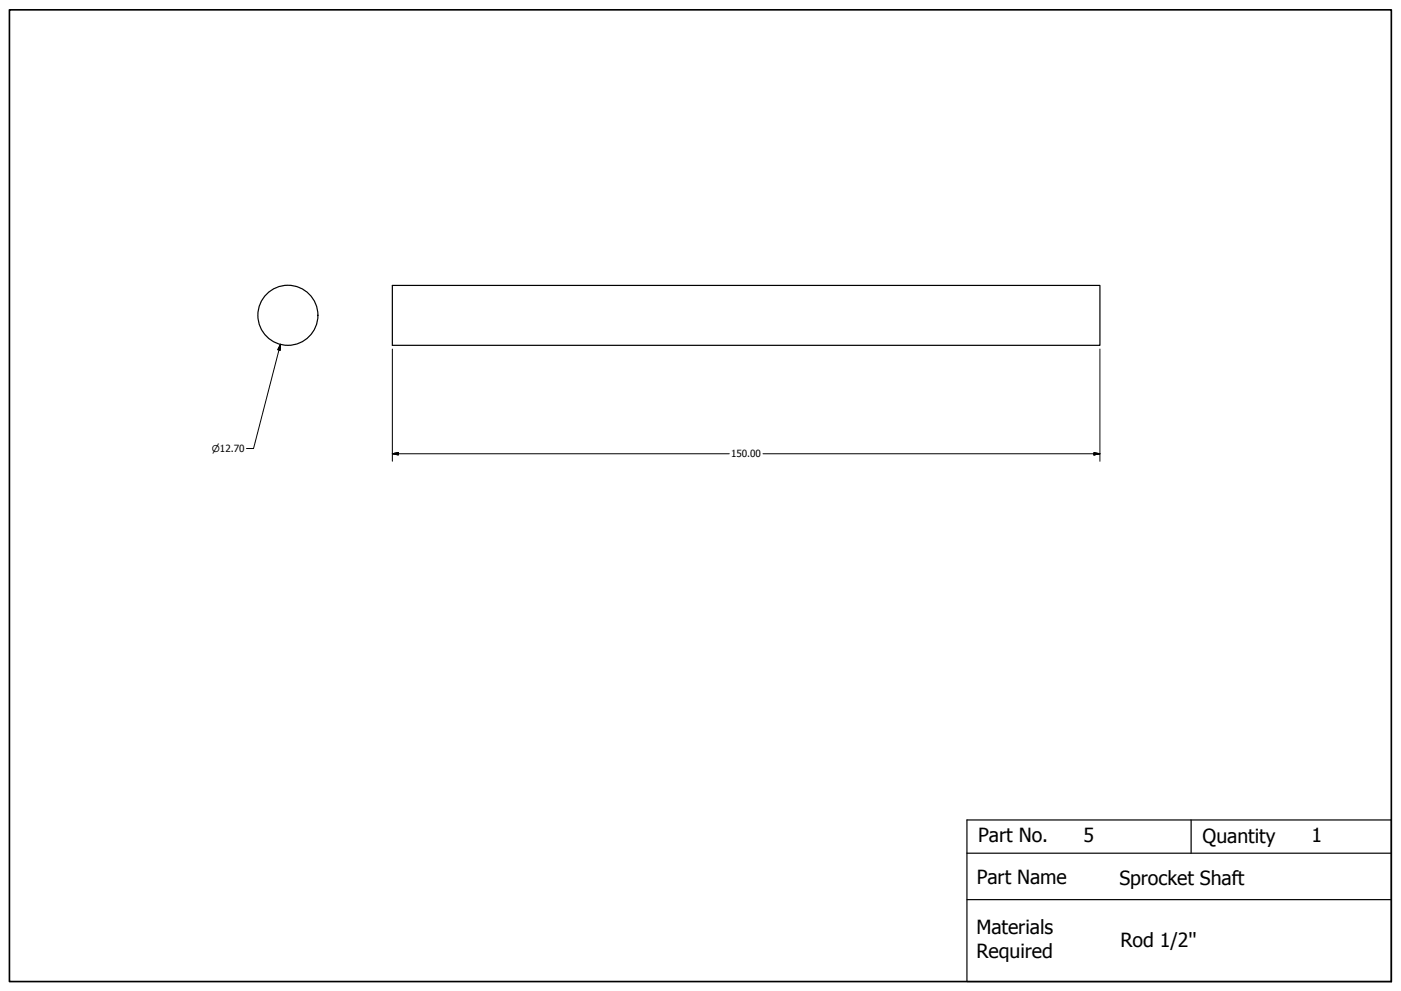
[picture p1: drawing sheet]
<svg xmlns="http://www.w3.org/2000/svg" width="594mm" height="420mm" viewBox="0 0 594 420" stroke-linecap="round" stroke-linejoin="round" font-family="sans-serif">
<!-- layer: Visible (ANSI) -->
<g fill="none" stroke="#000" stroke-width=".51">
<path d="M166.4 121h300v25.4h-300z"/>
<circle cx="122.1" cy="133.7" r="12.7"/>
</g>
<!-- layer: Title (ANSI) -->
<path d="M410 347.6h180v68.6h-180zM505.1 347.6v14.1M410 361.7h180M410 381.4h180" fill="none" stroke="#000" stroke-width=".51"/>
<!-- layer: Border (ANSI) -->
<path d="M4 4.2h586v412h-586z" fill="none" stroke="#000" stroke-width=".7"/>
<!-- layer: Dimension (ANSI) -->
<path d="M118.9 146l-.2 2.5-.9-.2zM118.9 146l-11.4 44.2h-3M166.4 148v47.6M466.4 148v47.6M166.4 192.4l2.5-.5v1zM166.4 192.4h142.8M323.5 192.4h142.9M463.9 191.9l2.5 .5-2.5 .5z" fill="none" stroke="#000" stroke-width=".42"/>
<path d="M118.9 146l-.2 2.5zM118.9 146l-.2 2.5-.9-.2zM166.4 192.4l2.5-.5zM166.4 192.4l2.5-.5v1zM463.9 192.9l2.5-.5zM463.9 191.9l2.5 .5-2.5 .5z" fill="#000" stroke="#000" stroke-width=".42"/>
<g font-size="8.3">
<text x="414.8" y="357">Part No.</text>
<text x="459.4" y="356.9">5</text>
<text x="510" y="357.4">Quantity</text>
<text x="556.1" y="357.2">1</text>
<text x="414.1" y="374.9">Part Name</text>
<text x="474.7" y="375.1">Sprocket Shaft</text>
<text x="414" y="396.2">Materials</text>
<text x="475.1" y="401.4">Rod 1/2''</text>
<text x="414.1" y="406.1">Required</text>
</g>
<text font-size="4.2" x="310" y="193.9">150.00</text>
<text font-size="4" x="89.9" y="191.6">⌀12.70</text>
</svg>
